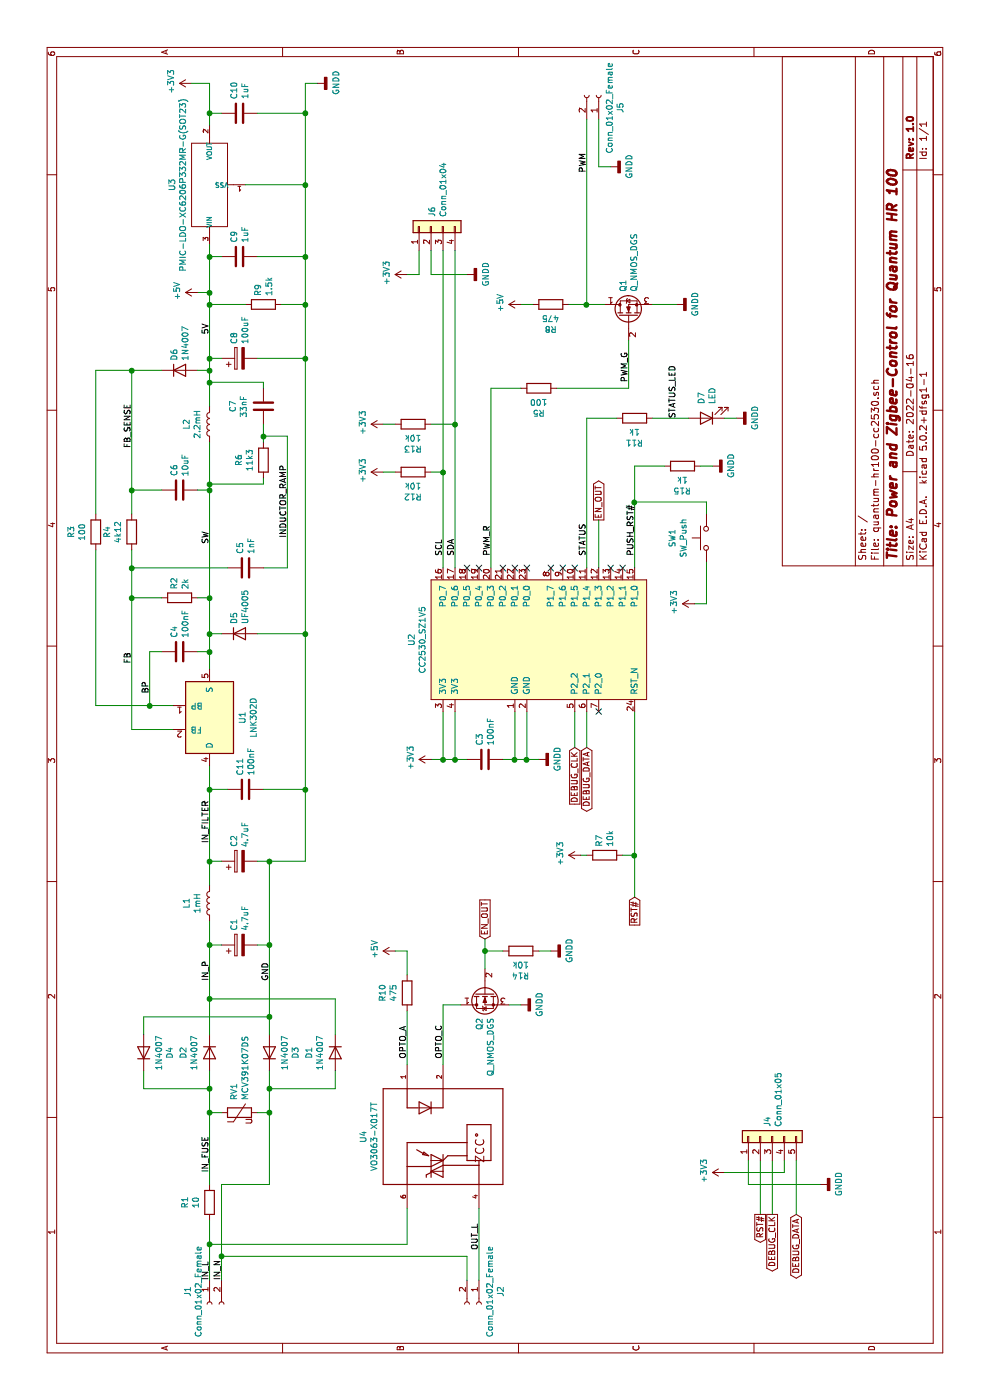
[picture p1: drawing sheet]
EESchema Schematic File Version 4
LIBS:quantum-hr100-cc2530-cache
EELAYER 26 0
EELAYER END
$Descr A4 11693 8268
encoding utf-8
Sheet 1 1
Title "Power and Zigbee-Control for Quantum HR 100"
Date "2022-04-16"
Rev "1.0"
Comp ""
Comment1 ""
Comment2 ""
Comment3 ""
Comment4 ""
$EndDescr
$Comp
L Connector:Conn_01x02_Female J1
U 1 1
P 800 1750
F 0 "J1" H 694 1935 50  0000 C CNN
F 1 "Conn_01x02_Female" H 694 1844 50  0000 C CNN
F 2 "library:P-250-202" H 800 1750 50  0001 C CNN
F 3 "~" H 800 1750 50  0001 C CNN
	1    800  1750
	-1   0    0    -1  
$EndComp
$Comp
L Device:R R1
U 1 1
P 1650 1750
F 0 "R1" V 1443 1750 50  0000 C CNN
F 1 "10" V 1534 1750 50  0000 C CNN
F 2 "Resistor_THT:R_Axial_DIN0414_L11.9mm_D4.5mm_P5.08mm_Vertical" V 1580 1750 50  0001 C CNN
F 3 "~" H 1650 1750 50  0001 C CNN
F 4 "2W" V 1650 1750 50  0001 C CNN "Power"
	1    1650 1750
	0    1    1    0   
$EndComp
$Comp
L Diode:1N4007 D2
U 1 1
P 2900 1750
F 0 "D2" H 2900 1534 50  0000 C CNN
F 1 "1N4007" H 2900 1625 50  0000 C CNN
F 2 "Diode_SMD:D_SMA" H 2900 1575 50  0001 C CNN
F 3 "http://www.vishay.com/docs/88503/1n4001.pdf" H 2900 1750 50  0001 C CNN
	1    2900 1750
	-1   0    0    1   
$EndComp
$Comp
L Device:CP C1
U 1 1
P 3800 2000
F 0 "C1" H 3918 2046 50  0000 L CNN
F 1 "4.7uF" H 3918 1955 50  0000 L CNN
F 2 "Capacitor_THT:CP_Radial_D10.0mm_P5.00mm" H 3838 1850 50  0001 C CNN
F 3 "~" H 3800 2000 50  0001 C CNN
	1    3800 2000
	1    0    0    -1  
$EndComp
Wire Wire Line
	3800 2150 3800 2250
$Comp
L Device:L L1
U 1 1
P 4150 1750
F 0 "L1" V 4340 1750 50  0000 C CNN
F 1 "1mH" V 4249 1750 50  0000 C CNN
F 2 "Inductor_THT:L_Axial_L11.0mm_D4.5mm_P5.08mm_Vertical_Fastron_MECC" H 4150 1750 50  0001 C CNN
F 3 "~" H 4150 1750 50  0001 C CNN
	1    4150 1750
	0    -1   -1   0   
$EndComp
Wire Wire Line
	3800 1750 3800 1850
Wire Wire Line
	1800 1850 1800 2250
$Comp
L Device:CP C2
U 1 1
P 4500 2000
F 0 "C2" H 4618 2046 50  0000 L CNN
F 1 "4.7uF" H 4618 1955 50  0000 L CNN
F 2 "Capacitor_THT:CP_Radial_D10.0mm_P5.00mm" H 4538 1850 50  0001 C CNN
F 3 "~" H 4500 2000 50  0001 C CNN
	1    4500 2000
	1    0    0    -1  
$EndComp
Wire Wire Line
	4500 2150 4500 2250
Wire Wire Line
	4500 1750 4500 1850
Wire Wire Line
	4000 1750 3800 1750
Wire Wire Line
	5300 1750 5100 1750
$Comp
L Device:C C4
U 1 1
P 6250 1500
F 0 "C4" H 6365 1546 50  0000 L CNN
F 1 "100nF" H 6365 1455 50  0000 L CNN
F 2 "Capacitor_SMD:C_1206_3216Metric_Pad1.33x1.80mm_HandSolder" H 6288 1350 50  0001 C CNN
F 3 "~" H 6250 1500 50  0001 C CNN
	1    6250 1500
	1    0    0    -1  
$EndComp
Wire Wire Line
	6250 1650 6250 1750
Wire Wire Line
	6250 1350 6250 1250
Wire Wire Line
	5800 1250 5800 1450
$Comp
L Device:D D5
U 1 1
P 6400 2000
F 0 "D5" V 6354 2079 50  0000 L CNN
F 1 "UF4005" V 6445 2079 50  0000 L CNN
F 2 "Diode_SMD:D_SMA" H 6400 2000 50  0001 C CNN
F 3 "~" H 6400 2000 50  0001 C CNN
	1    6400 2000
	0    1    1    0   
$EndComp
Wire Wire Line
	6400 1750 6400 1850
$Comp
L Device:L L2
U 1 1
P 8150 1750
F 0 "L2" V 8340 1750 50  0000 C CNN
F 1 "2.2mH" V 8249 1750 50  0000 C CNN
F 2 "Inductor_THT:L_Radial_D9.5mm_P5.00mm_Fastron_07HVP" H 8150 1750 50  0001 C CNN
F 3 "~" H 8150 1750 50  0001 C CNN
	1    8150 1750
	0    -1   -1   0   
$EndComp
$Comp
L Device:R R2
U 1 1
P 6700 1500
F 0 "R2" H 6770 1546 50  0000 L CNN
F 1 "2k" H 6770 1455 50  0000 L CNN
F 2 "Resistor_SMD:R_1206_3216Metric_Pad1.30x1.75mm_HandSolder" V 6630 1500 50  0001 C CNN
F 3 "~" H 6700 1500 50  0001 C CNN
	1    6700 1500
	1    0    0    -1  
$EndComp
$Comp
L Device:R R4
U 1 1
P 7250 1100
F 0 "R4" V 7043 1100 50  0000 C CNN
F 1 "4k12" V 7134 1100 50  0000 C CNN
F 2 "Resistor_SMD:R_0603_1608Metric_Pad1.05x0.95mm_HandSolder" V 7180 1100 50  0001 C CNN
F 3 "~" H 7250 1100 50  0001 C CNN
	1    7250 1100
	0    1    1    0   
$EndComp
$Comp
L Device:C C6
U 1 1
P 7600 1500
F 0 "C6" H 7715 1546 50  0000 L CNN
F 1 "10uF" H 7715 1455 50  0000 L CNN
F 2 "Capacitor_SMD:C_1206_3216Metric_Pad1.33x1.80mm_HandSolder" H 7638 1350 50  0001 C CNN
F 3 "~" H 7600 1500 50  0001 C CNN
	1    7600 1500
	1    0    0    -1  
$EndComp
Wire Wire Line
	5600 1450 5600 1100
Wire Wire Line
	5600 1100 6700 1100
Wire Wire Line
	6700 1350 6700 1100
Wire Wire Line
	6700 1650 6700 1750
Wire Wire Line
	7600 1100 7600 1350
Wire Wire Line
	7400 1100 7600 1100
Wire Wire Line
	7600 1650 7600 1750
Connection ~ 6250 1750
Wire Wire Line
	6250 1750 6400 1750
$Comp
L Diode:1N4007 D6
U 1 1
P 8600 1500
F 0 "D6" V 8554 1579 50  0000 L CNN
F 1 "1N4007" V 8645 1579 50  0000 L CNN
F 2 "Diode_SMD:D_SMA" H 8600 1325 50  0001 C CNN
F 3 "http://www.vishay.com/docs/88503/1n4001.pdf" H 8600 1500 50  0001 C CNN
	1    8600 1500
	0    1    1    0   
$EndComp
Wire Wire Line
	8600 1650 8600 1750
Wire Wire Line
	8600 1100 7600 1100
Connection ~ 7600 1100
$Comp
L Device:CP C8
U 1 1
P 8700 2000
F 0 "C8" H 8818 2046 50  0000 L CNN
F 1 "100uF" H 8818 1955 50  0000 L CNN
F 2 "Capacitor_THT:CP_Radial_D5.0mm_P2.00mm" H 8738 1850 50  0001 C CNN
F 3 "~" H 8700 2000 50  0001 C CNN
	1    8700 2000
	1    0    0    -1  
$EndComp
Connection ~ 8700 2550
Wire Wire Line
	8700 1850 8700 1750
$Comp
L Device:R R7
U 1 1
P 4550 5050
F 0 "R7" H 4620 5096 50  0000 L CNN
F 1 "10k" H 4620 5005 50  0000 L CNN
F 2 "Resistor_SMD:R_0603_1608Metric_Pad1.05x0.95mm_HandSolder" V 4480 5050 50  0001 C CNN
F 3 "~" H 4550 5050 50  0001 C CNN
	1    4550 5050
	1    0    0    -1  
$EndComp
Wire Wire Line
	8700 1750 9150 1750
Connection ~ 8700 1750
Text Label 1000 1750 0    50   ~ 0
IN_L
Text Label 1900 1750 0    50   ~ 0
IN_FUSE
Text Label 3500 1750 0    50   ~ 0
IN_P
Text Label 3500 2250 0    50   ~ 0
GND
Text Label 4650 1750 0    50   ~ 0
IN_FILTER
Text Label 6150 1100 0    50   ~ 0
FB
Text Label 5900 1250 0    50   ~ 0
BP
Text Label 7150 1750 0    50   ~ 0
SW
Text Label 7950 1100 0    50   ~ 0
FB_SENSE
Text Label 8900 1750 0    50   ~ 0
5V
$Comp
L quantum-hr100-cc2530-rescue:PMIC-LDO-XC6206P332MR-G(SOT23)-PMIC-LDO-XC6206P332MR-G_SOT23_ U3
U 1 1
P 10150 1750
F 0 "U3" H 10150 2065 50  0000 C CNN
F 1 "PMIC-LDO-XC6206P332MR-G(SOT23)" H 10150 1974 50  0000 C CNN
F 2 "Package_TO_SOT_SMD:SOT-23" H 10150 1750 50  0001 L BNN
F 3 "" H 10150 1750 50  0001 L BNN
F 4 "XC6206P332MR-G-SOT23" H 10150 1750 50  0001 L BNN "VALUE"
F 5 "XC6206P332MR-G" H 10150 1750 50  0001 L BNN "MPN"
	1    10150 1750
	1    0    0    -1  
$EndComp
$Comp
L Device:C C9
U 1 1
P 9550 2000
F 0 "C9" H 9665 2046 50  0000 L CNN
F 1 "1uF" H 9665 1955 50  0000 L CNN
F 2 "Capacitor_SMD:C_0603_1608Metric" H 9588 1850 50  0001 C CNN
F 3 "~" H 9550 2000 50  0001 C CNN
	1    9550 2000
	1    0    0    -1  
$EndComp
$Comp
L Device:C C10
U 1 1
P 10750 2000
F 0 "C10" H 10865 2046 50  0000 L CNN
F 1 "1uF" H 10865 1955 50  0000 L CNN
F 2 "Capacitor_SMD:C_0603_1608Metric" H 10788 1850 50  0001 C CNN
F 3 "~" H 10750 2000 50  0001 C CNN
	1    10750 2000
	1    0    0    -1  
$EndComp
Wire Wire Line
	9650 1750 9550 1750
Wire Wire Line
	9550 1850 9550 1750
Connection ~ 9550 1750
Wire Wire Line
	9550 1750 9250 1750
Wire Wire Line
	10750 2550 10150 2550
Connection ~ 9550 2550
Connection ~ 10150 2550
Wire Wire Line
	10150 2550 9550 2550
Wire Wire Line
	10650 1750 10750 1750
Wire Wire Line
	10750 1750 10750 1850
$Comp
L Connector:Conn_01x02_Female J5
U 1 1
P 10900 5000
F 0 "J5" H 10794 5185 50  0000 C CNN
F 1 "Conn_01x02_Female" H 10794 5094 50  0000 C CNN
F 2 "library:P-250-202" H 10900 5000 50  0001 C CNN
F 3 "~" H 10900 5000 50  0001 C CNN
	1    10900 5000
	1    0    0    1   
$EndComp
$Comp
L Connector:Conn_01x02_Female J2
U 1 1
P 800 4000
F 0 "J2" H 694 4185 50  0000 C CNN
F 1 "Conn_01x02_Female" H 694 4094 50  0000 C CNN
F 2 "library:P-250-202" H 800 4000 50  0001 C CNN
F 3 "~" H 800 4000 50  0001 C CNN
	1    800  4000
	-1   0    0    1   
$EndComp
Wire Wire Line
	1000 1850 1200 1850
$Comp
L Diode:1N4007 D1
U 1 1
P 2900 2800
F 0 "D1" H 2900 2584 50  0000 C CNN
F 1 "1N4007" H 2900 2675 50  0000 C CNN
F 2 "Diode_SMD:D_SMA" H 2900 2625 50  0001 C CNN
F 3 "http://www.vishay.com/docs/88503/1n4001.pdf" H 2900 2800 50  0001 C CNN
	1    2900 2800
	-1   0    0    1   
$EndComp
Wire Wire Line
	2750 1200 2600 1200
Connection ~ 2600 1750
Wire Wire Line
	2600 1750 2750 1750
Wire Wire Line
	3050 1200 3200 1200
$Comp
L Diode:1N4007 D4
U 1 1
P 2900 1200
F 0 "D4" H 2900 984 50  0000 C CNN
F 1 "1N4007" H 2900 1075 50  0000 C CNN
F 2 "Diode_SMD:D_SMA" H 2900 1025 50  0001 C CNN
F 3 "http://www.vishay.com/docs/88503/1n4001.pdf" H 2900 1200 50  0001 C CNN
	1    2900 1200
	1    0    0    -1  
$EndComp
$Comp
L Diode:1N4007 D3
U 1 1
P 2900 2250
F 0 "D3" H 2900 2034 50  0000 C CNN
F 1 "1N4007" H 2900 2125 50  0000 C CNN
F 2 "Diode_SMD:D_SMA" H 2900 2075 50  0001 C CNN
F 3 "http://www.vishay.com/docs/88503/1n4001.pdf" H 2900 2250 50  0001 C CNN
	1    2900 2250
	1    0    0    -1  
$EndComp
Wire Wire Line
	3050 2250 3200 2250
Wire Wire Line
	3050 1750 3350 1750
Wire Wire Line
	2750 2800 2600 2800
Connection ~ 2600 2250
Wire Wire Line
	2600 2250 2750 2250
Wire Wire Line
	3050 2800 3350 2800
Connection ~ 3200 2250
Connection ~ 3350 1750
Wire Wire Line
	1800 2250 2400 2250
$Comp
L Device:Varistor RV1
U 1 1
P 2400 2000
F 0 "RV1" H 2503 2046 50  0000 L CNN
F 1 "MCV391K07DS" H 2503 1955 50  0000 L CNN
F 2 "Varistor:RV_Disc_D9mm_W5.7mm_P5mm" V 2330 2000 50  0001 C CNN
F 3 "~" H 2400 2000 50  0001 C CNN
	1    2400 2000
	1    0    0    -1  
$EndComp
Wire Wire Line
	2400 1750 2400 1850
Connection ~ 2400 1750
Wire Wire Line
	2400 2150 2400 2250
Connection ~ 2400 2250
Wire Wire Line
	2400 2250 2600 2250
Wire Wire Line
	6100 1750 6250 1750
Connection ~ 3800 1750
Wire Wire Line
	3200 2250 3800 2250
Wire Wire Line
	3350 1750 3800 1750
$Comp
L Device:C C3
U 1 1
P 5350 4050
F 0 "C3" H 5465 4096 50  0000 L CNN
F 1 "100nF" H 5465 4005 50  0000 L CNN
F 2 "Capacitor_SMD:C_0603_1608Metric" H 5388 3900 50  0001 C CNN
F 3 "~" H 5350 4050 50  0001 C CNN
	1    5350 4050
	1    0    0    -1  
$EndComp
Wire Wire Line
	5350 4200 5350 4300
Wire Wire Line
	5750 3800 5350 3800
Wire Wire Line
	5350 3800 5350 3900
Wire Wire Line
	5750 3700 5350 3700
Wire Wire Line
	5350 3700 5350 3800
Connection ~ 5350 3800
Wire Wire Line
	5350 3700 5350 3600
Connection ~ 5350 3700
Wire Wire Line
	5750 4300 5350 4300
Wire Wire Line
	5750 4400 5350 4400
Wire Wire Line
	5350 4400 5350 4300
Connection ~ 5350 4300
$Comp
L power:GNDD #PWR04
U 1 1
P 5350 4500
F 0 "#PWR04" H 5350 4250 50  0001 C CNN
F 1 "GNDD" H 5354 4345 50  0000 C CNN
F 2 "" H 5350 4500 50  0001 C CNN
F 3 "" H 5350 4500 50  0001 C CNN
	1    5350 4500
	1    0    0    -1  
$EndComp
Wire Wire Line
	5350 4500 5350 4400
Connection ~ 5350 4400
Wire Wire Line
	9250 1650 9250 1750
Wire Wire Line
	11000 1750 10750 1750
Connection ~ 10750 1750
$Comp
L power:+3V3 #PWR03
U 1 1
P 5350 3600
F 0 "#PWR03" H 5350 3450 50  0001 C CNN
F 1 "+3V3" H 5365 3773 50  0000 C CNN
F 2 "" H 5350 3600 50  0001 C CNN
F 3 "" H 5350 3600 50  0001 C CNN
	1    5350 3600
	1    0    0    -1  
$EndComp
Text GLabel 5450 4800 0    50   Input ~ 0
DEBUG_CLK
Text GLabel 5450 4900 0    50   BiDi ~ 0
DEBUG_DATA
Text GLabel 4200 5300 0    50   Input ~ 0
RST#
Wire Wire Line
	5750 4800 5450 4800
Wire Wire Line
	5750 4900 5450 4900
$Comp
L power:+3V3 #PWR02
U 1 1
P 1900 6050
F 0 "#PWR02" H 1900 5900 50  0001 C CNN
F 1 "+3V3" H 1915 6223 50  0000 C CNN
F 2 "" H 1900 6050 50  0001 C CNN
F 3 "" H 1900 6050 50  0001 C CNN
	1    1900 6050
	1    0    0    -1  
$EndComp
$Comp
L power:GNDD #PWR01
U 1 1
P 1800 6850
F 0 "#PWR01" H 1800 6600 50  0001 C CNN
F 1 "GNDD" H 1804 6695 50  0000 C CNN
F 2 "" H 1800 6850 50  0001 C CNN
F 3 "" H 1800 6850 50  0001 C CNN
	1    1800 6850
	1    0    0    -1  
$EndComp
Text GLabel 1550 6450 0    50   Output ~ 0
DEBUG_CLK
Wire Wire Line
	2000 6450 1550 6450
Text GLabel 1550 6650 0    50   BiDi ~ 0
DEBUG_DATA
$Comp
L Connector_Generic:Conn_01x04 J6
U 1 1
P 9800 3600
F 0 "J6" H 9880 3592 50  0000 L CNN
F 1 "Conn_01x04" H 9880 3501 50  0000 L CNN
F 2 "Connector_Molex:Molex_PicoBlade_53047-0410_1x04_P1.25mm_Vertical" H 9800 3600 50  0001 C CNN
F 3 "~" H 9800 3600 50  0001 C CNN
	1    9800 3600
	1    0    0    -1  
$EndComp
$Comp
L power:+3V3 #PWR06
U 1 1
P 9400 3400
F 0 "#PWR06" H 9400 3250 50  0001 C CNN
F 1 "+3V3" H 9415 3573 50  0000 C CNN
F 2 "" H 9400 3400 50  0001 C CNN
F 3 "" H 9400 3400 50  0001 C CNN
	1    9400 3400
	1    0    0    -1  
$EndComp
Wire Wire Line
	9400 3500 9400 3400
$Comp
L power:GNDD #PWR07
U 1 1
P 9400 3900
F 0 "#PWR07" H 9400 3650 50  0001 C CNN
F 1 "GNDD" H 9404 3745 50  0000 C CNN
F 2 "" H 9400 3900 50  0001 C CNN
F 3 "" H 9400 3900 50  0001 C CNN
	1    9400 3900
	1    0    0    -1  
$EndComp
Wire Wire Line
	9400 3500 9600 3500
Wire Wire Line
	9600 3600 9400 3600
Wire Wire Line
	9400 3600 9400 3900
Wire Wire Line
	3800 2250 4500 2250
Connection ~ 4500 1750
Wire Wire Line
	4300 1750 4500 1750
Connection ~ 3800 2250
Wire Wire Line
	4500 2550 5100 2550
$Comp
L Device:R R3
U 1 1
P 7250 800
F 0 "R3" V 7043 800 50  0000 C CNN
F 1 "100" V 7134 800 50  0000 C CNN
F 2 "Resistor_SMD:R_0603_1608Metric_Pad1.05x0.95mm_HandSolder" V 7180 800 50  0001 C CNN
F 3 "~" H 7250 800 50  0001 C CNN
	1    7250 800 
	0    1    1    0   
$EndComp
Wire Wire Line
	5800 800  5800 1250
Connection ~ 5800 1250
Wire Wire Line
	5800 1250 6250 1250
Wire Wire Line
	7400 800  8600 800 
Connection ~ 6400 1750
Wire Wire Line
	6400 1750 6700 1750
Wire Wire Line
	6400 2550 8700 2550
$Comp
L Device:R R6
U 1 1
P 7850 2200
F 0 "R6" V 7643 2200 50  0000 C CNN
F 1 "11k3" V 7734 2200 50  0000 C CNN
F 2 "Resistor_SMD:R_1206_3216Metric_Pad1.30x1.75mm_HandSolder" V 7780 2200 50  0001 C CNN
F 3 "~" H 7850 2200 50  0001 C CNN
	1    7850 2200
	0    1    1    0   
$EndComp
$Comp
L Device:C C7
U 1 1
P 8300 2200
F 0 "C7" V 8552 2200 50  0000 C CNN
F 1 "33nF" V 8461 2200 50  0000 C CNN
F 2 "Capacitor_SMD:C_0603_1608Metric_Pad1.05x0.95mm_HandSolder" H 8338 2050 50  0001 C CNN
F 3 "~" H 8300 2200 50  0001 C CNN
	1    8300 2200
	0    -1   -1   0   
$EndComp
Connection ~ 6400 2550
Connection ~ 4500 2250
Wire Wire Line
	4500 2250 4500 2550
Wire Wire Line
	6400 2150 6400 2550
Wire Wire Line
	8700 2150 8700 2550
Wire Wire Line
	9550 2150 9550 2550
Wire Wire Line
	10150 2050 10150 2550
Wire Wire Line
	10750 2150 10750 2550
Connection ~ 8600 1100
Wire Wire Line
	8600 800  8600 1100
Wire Wire Line
	8600 1350 8600 1100
Connection ~ 6700 1750
Connection ~ 7600 1750
Wire Wire Line
	8600 1750 8700 1750
Wire Wire Line
	6700 1750 7600 1750
Wire Wire Line
	6700 1100 6950 1100
Connection ~ 6700 1100
Wire Wire Line
	5800 800  7100 800 
Wire Wire Line
	8600 1750 8500 1750
Connection ~ 8600 1750
Wire Wire Line
	7600 1750 7650 1750
Wire Wire Line
	8500 1750 8500 2200
Wire Wire Line
	8500 2200 8450 2200
Connection ~ 8500 1750
Wire Wire Line
	8500 1750 8300 1750
Wire Wire Line
	7650 1750 7650 2200
Wire Wire Line
	7650 2200 7700 2200
Connection ~ 7650 1750
Wire Wire Line
	7650 1750 8000 1750
Wire Wire Line
	8000 2200 8050 2200
Wire Wire Line
	8050 2200 8050 2400
Wire Wire Line
	8050 2400 6950 2400
Wire Wire Line
	6950 2400 6950 2200
Connection ~ 8050 2200
Wire Wire Line
	8050 2200 8150 2200
$Comp
L Device:C C5
U 1 1
P 6950 2050
F 0 "C5" H 7065 2096 50  0000 L CNN
F 1 "1nF" H 7065 2005 50  0000 L CNN
F 2 "Capacitor_SMD:C_0603_1608Metric_Pad1.05x0.95mm_HandSolder" H 6988 1900 50  0001 C CNN
F 3 "~" H 6950 2050 50  0001 C CNN
	1    6950 2050
	1    0    0    -1  
$EndComp
Wire Wire Line
	6950 1100 6950 1900
Connection ~ 6950 1100
Wire Wire Line
	6950 1100 7100 1100
$Comp
L Device:R R5
U 1 1
P 8450 4500
F 0 "R5" V 8243 4500 50  0000 C CNN
F 1 "100" V 8334 4500 50  0000 C CNN
F 2 "Resistor_SMD:R_1206_3216Metric_Pad1.30x1.75mm_HandSolder" V 8380 4500 50  0001 C CNN
F 3 "~" H 8450 4500 50  0001 C CNN
	1    8450 4500
	1    0    0    -1  
$EndComp
Text Label 7050 4100 0    50   ~ 0
PWM_R
Text Label 10250 4900 0    50   ~ 0
PWM
$Comp
L power:GNDD #PWR09
U 1 1
P 11000 2650
F 0 "#PWR09" H 11000 2400 50  0001 C CNN
F 1 "GNDD" H 11004 2495 50  0000 C CNN
F 2 "" H 11000 2650 50  0001 C CNN
F 3 "" H 11000 2650 50  0001 C CNN
	1    11000 2650
	1    0    0    -1  
$EndComp
Wire Wire Line
	11000 2650 11000 2550
Wire Wire Line
	11000 2550 10750 2550
Connection ~ 10750 2550
$Comp
L power:GNDD #PWR05
U 1 1
P 10300 5100
F 0 "#PWR05" H 10300 4850 50  0001 C CNN
F 1 "GNDD" H 10304 4945 50  0000 C CNN
F 2 "" H 10300 5100 50  0001 C CNN
F 3 "" H 10300 5100 50  0001 C CNN
	1    10300 5100
	1    0    0    -1  
$EndComp
Wire Wire Line
	10300 5000 10300 5100
Wire Wire Line
	6950 3700 7750 3700
Wire Wire Line
	6950 3800 8150 3800
Text Label 7050 3700 0    50   ~ 0
SCL
Text Label 7050 3800 0    50   ~ 0
SDA
NoConn ~ 6950 3900
NoConn ~ 6950 4000
NoConn ~ 6950 4200
NoConn ~ 6950 4300
NoConn ~ 6950 4400
NoConn ~ 6950 4700
NoConn ~ 6950 5100
NoConn ~ 6950 5200
$Comp
L Regulator_Switching:LNK302D U1
U 1 1
P 5700 1750
F 0 "U1" H 5700 1476 50  0000 C CNN
F 1 "LNK302D" H 5700 1385 50  0000 C CNN
F 2 "library:PowerIntegrations_SMD-8B" H 5700 1750 50  0001 C CIN
F 3 "http://www.powerint.com/sites/default/files/product-docs/lnk302_304-306.pdf" H 5700 1750 50  0001 C CNN
	1    5700 1750
	1    0    0    -1  
$EndComp
Wire Wire Line
	3200 1200 3200 2250
Wire Wire Line
	2600 1200 2600 1750
Wire Wire Line
	3350 1750 3350 2800
Wire Wire Line
	2600 2250 2600 2800
$Comp
L Device:C C11
U 1 1
P 5100 2050
F 0 "C11" H 5215 2096 50  0000 L CNN
F 1 "100nF" H 5215 2005 50  0000 L CNN
F 2 "Capacitor_SMD:C_1210_3225Metric_Pad1.33x2.70mm_HandSolder" H 5138 1900 50  0001 C CNN
F 3 "~" H 5100 2050 50  0001 C CNN
	1    5100 2050
	1    0    0    -1  
$EndComp
Wire Wire Line
	5100 1750 5100 1900
Connection ~ 5100 1750
Wire Wire Line
	5100 1750 4500 1750
Wire Wire Line
	5100 2200 5100 2550
Connection ~ 5100 2550
Wire Wire Line
	5100 2550 6400 2550
Wire Wire Line
	10300 5000 10700 5000
Wire Wire Line
	2000 6350 1550 6350
NoConn ~ 5750 5000
$Comp
L Device:Q_NMOS_DGS Q1
U 1 1
P 9050 5250
F 0 "Q1" H 9255 5296 50  0000 L CNN
F 1 "Q_NMOS_DGS" H 9255 5205 50  0000 L CNN
F 2 "Package_TO_SOT_SMD:SOT-23" H 9250 5350 50  0001 C CNN
F 3 "~" H 9050 5250 50  0001 C CNN
	1    9050 5250
	1    0    0    -1  
$EndComp
$Comp
L Device:R R8
U 1 1
P 9150 4600
F 0 "R8" V 8943 4600 50  0000 C CNN
F 1 "475" V 9034 4600 50  0000 C CNN
F 2 "Resistor_SMD:R_0603_1608Metric_Pad0.98x0.95mm_HandSolder" V 9080 4600 50  0001 C CNN
F 3 "~" H 9150 4600 50  0001 C CNN
	1    9150 4600
	1    0    0    -1  
$EndComp
Wire Wire Line
	8450 4100 8450 4350
Text Label 8500 5250 0    50   ~ 0
PWM_G
Wire Wire Line
	8450 5250 8850 5250
$Comp
L power:GNDD #PWR010
U 1 1
P 9150 5650
F 0 "#PWR010" H 9150 5400 50  0001 C CNN
F 1 "GNDD" H 9154 5495 50  0000 C CNN
F 2 "" H 9150 5650 50  0001 C CNN
F 3 "" H 9150 5650 50  0001 C CNN
	1    9150 5650
	1    0    0    -1  
$EndComp
Wire Wire Line
	9150 5450 9150 5650
Connection ~ 9250 1750
Connection ~ 9150 1750
Wire Wire Line
	9150 1750 9250 1750
$Comp
L power:+5V #PWR011
U 1 1
P 9250 1650
F 0 "#PWR011" H 9250 1500 50  0001 C CNN
F 1 "+5V" H 9265 1823 50  0000 C CNN
F 2 "" H 9250 1650 50  0001 C CNN
F 3 "" H 9250 1650 50  0001 C CNN
	1    9250 1650
	1    0    0    -1  
$EndComp
Wire Wire Line
	9150 4350 9150 4450
$Comp
L power:+5V #PWR08
U 1 1
P 9150 4350
F 0 "#PWR08" H 9150 4200 50  0001 C CNN
F 1 "+5V" H 9165 4523 50  0000 C CNN
F 2 "" H 9150 4350 50  0001 C CNN
F 3 "" H 9150 4350 50  0001 C CNN
	1    9150 4350
	1    0    0    -1  
$EndComp
Wire Wire Line
	9150 4750 9150 4900
Wire Wire Line
	9150 4900 10700 4900
Connection ~ 9150 4900
Wire Wire Line
	9150 4900 9150 5050
Wire Wire Line
	8450 4650 8450 5250
Text GLabel 1550 6350 0    50   Output ~ 0
RST#
Wire Wire Line
	8700 2550 9150 2550
Wire Wire Line
	4200 5300 4550 5300
Wire Wire Line
	4550 5200 4550 5300
Connection ~ 4550 5300
Wire Wire Line
	4550 4900 4550 4850
$Comp
L power:+3V3 #PWR0101
U 1 1
P 4550 4850
F 0 "#PWR0101" H 4550 4700 50  0001 C CNN
F 1 "+3V3" H 4565 5023 50  0000 C CNN
F 2 "" H 4550 4850 50  0001 C CNN
F 3 "" H 4550 4850 50  0001 C CNN
	1    4550 4850
	1    0    0    -1  
$EndComp
Wire Wire Line
	4550 5300 5750 5300
$Comp
L power:+3V3 #PWR012
U 1 1
P 11000 1600
F 0 "#PWR012" H 11000 1450 50  0001 C CNN
F 1 "+3V3" H 11015 1773 50  0000 C CNN
F 2 "" H 11000 1600 50  0001 C CNN
F 3 "" H 11000 1600 50  0001 C CNN
	1    11000 1600
	1    0    0    -1  
$EndComp
Wire Wire Line
	11000 1600 11000 1750
$Comp
L Device:R R9
U 1 1
P 9150 2200
F 0 "R9" H 9220 2246 50  0000 L CNN
F 1 "1.5k" H 9220 2155 50  0000 L CNN
F 2 "Resistor_SMD:R_0603_1608Metric_Pad0.98x0.95mm_HandSolder" V 9080 2200 50  0001 C CNN
F 3 "~" H 9150 2200 50  0001 C CNN
	1    9150 2200
	1    0    0    -1  
$EndComp
Wire Wire Line
	9150 1750 9150 2050
Wire Wire Line
	9150 2350 9150 2550
Connection ~ 9150 2550
Wire Wire Line
	9150 2550 9550 2550
$Comp
L VO3063-X017T:VO3063-X017T U4
U 1 1
P 2200 3700
F 0 "U4" H 2200 4367 50  0000 C CNN
F 1 "VO3063-X017T" H 2200 4276 50  0000 C CNN
F 2 "library:SOIC254P1030X460-6N" H 2200 3700 50  0001 L BNN
F 3 "" H 2200 3700 50  0001 L BNN
F 4 "Vishay" H 2200 3700 50  0001 L BNN "MANUFACTURER"
	1    2200 3700
	-1   0    0    -1  
$EndComp
Wire Wire Line
	1200 3900 1200 1850
Connection ~ 1200 1850
Text Label 1000 1850 0    50   ~ 0
IN_N
Wire Wire Line
	1200 1850 1800 1850
Connection ~ 1300 1750
Wire Wire Line
	1300 1750 1500 1750
Wire Wire Line
	3750 3300 3750 3400
$Comp
L power:+5V #PWR014
U 1 1
P 3750 3300
F 0 "#PWR014" H 3750 3150 50  0001 C CNN
F 1 "+5V" H 3765 3473 50  0000 C CNN
F 2 "" H 3750 3300 50  0001 C CNN
F 3 "" H 3750 3300 50  0001 C CNN
	1    3750 3300
	1    0    0    -1  
$EndComp
$Comp
L Device:R R10
U 1 1
P 3400 3400
F 0 "R10" V 3193 3400 50  0000 C CNN
F 1 "475" V 3284 3400 50  0000 C CNN
F 2 "Resistor_SMD:R_0603_1608Metric_Pad0.98x0.95mm_HandSolder" V 3330 3400 50  0001 C CNN
F 3 "~" H 3400 3400 50  0001 C CNN
	1    3400 3400
	0    1    1    0   
$EndComp
Wire Wire Line
	3550 3400 3750 3400
Wire Wire Line
	3250 3400 2800 3400
Text Label 2850 3400 0    50   ~ 0
OPTO_A
$Comp
L Device:Q_NMOS_DGS Q2
U 1 1
P 3400 4050
F 0 "Q2" H 3605 4096 50  0000 L CNN
F 1 "Q_NMOS_DGS" H 3605 4005 50  0000 L CNN
F 2 "Package_TO_SOT_SMD:SOT-23" H 3600 4150 50  0001 C CNN
F 3 "~" H 3400 4050 50  0001 C CNN
	1    3400 4050
	-1   0    0    -1  
$EndComp
Wire Wire Line
	1600 3400 1300 3400
Text Label 1250 4000 0    50   ~ 0
OUT_L
$Comp
L power:GNDD #PWR013
U 1 1
P 3300 4350
F 0 "#PWR013" H 3300 4100 50  0001 C CNN
F 1 "GNDD" H 3304 4195 50  0000 C CNN
F 2 "" H 3300 4350 50  0001 C CNN
F 3 "" H 3300 4350 50  0001 C CNN
	1    3300 4350
	1    0    0    -1  
$EndComp
Wire Wire Line
	3300 4250 3300 4350
Wire Wire Line
	3300 3850 3300 3700
Wire Wire Line
	3300 3700 2800 3700
Text Label 2850 3700 0    50   ~ 0
OPTO_C
Wire Wire Line
	1300 1750 1300 3400
Wire Wire Line
	1000 1750 1300 1750
Wire Wire Line
	1000 3900 1200 3900
Wire Wire Line
	1000 4000 1600 4000
Text GLabel 3850 4050 2    50   Input ~ 0
EN_OUT
Wire Wire Line
	3600 4050 3750 4050
Wire Wire Line
	6950 4100 8450 4100
$Comp
L Switch:SW_Push SW1
U 1 1
P 7200 5900
F 0 "SW1" H 7200 6185 50  0000 C CNN
F 1 "SW_Push" H 7200 6094 50  0000 C CNN
F 2 "Button_Switch_THT:SW_PUSH_6mm_H13mm" H 7200 6100 50  0001 C CNN
F 3 "~" H 7200 6100 50  0001 C CNN
	1    7200 5900
	1    0    0    -1  
$EndComp
Wire Wire Line
	6950 5300 7500 5300
Wire Wire Line
	7500 5900 7400 5900
Wire Wire Line
	7000 5900 6650 5900
Wire Wire Line
	6650 5900 6650 5800
$Comp
L power:+3V3 #PWR015
U 1 1
P 6650 5800
F 0 "#PWR015" H 6650 5650 50  0001 C CNN
F 1 "+3V3" H 6665 5973 50  0000 C CNN
F 2 "" H 6650 5800 50  0001 C CNN
F 3 "" H 6650 5800 50  0001 C CNN
	1    6650 5800
	1    0    0    -1  
$EndComp
Text Label 7050 5300 0    50   ~ 0
PUSH_RST#
$Comp
L Device:LED D7
U 1 1
P 8200 5900
F 0 "D7" V 8238 5782 50  0000 R CNN
F 1 "LED" V 8147 5782 50  0000 R CNN
F 2 "LED_SMD:LED_0603_1608Metric_Pad1.05x0.95mm_HandSolder" H 8200 5900 50  0001 C CNN
F 3 "~" H 8200 5900 50  0001 C CNN
	1    8200 5900
	0    -1   -1   0   
$EndComp
Wire Wire Line
	7500 5300 7500 5900
$Comp
L Device:R R11
U 1 1
P 8200 5300
F 0 "R11" V 7993 5300 50  0000 C CNN
F 1 "1k" V 8084 5300 50  0000 C CNN
F 2 "Resistor_SMD:R_0603_1608Metric_Pad0.98x0.95mm_HandSolder" V 8130 5300 50  0001 C CNN
F 3 "~" H 8200 5300 50  0001 C CNN
	1    8200 5300
	1    0    0    -1  
$EndComp
Wire Wire Line
	8200 5450 8200 5750
$Comp
L power:GNDD #PWR016
U 1 1
P 8200 6150
F 0 "#PWR016" H 8200 5900 50  0001 C CNN
F 1 "GNDD" H 8204 5995 50  0000 C CNN
F 2 "" H 8200 6150 50  0001 C CNN
F 3 "" H 8200 6150 50  0001 C CNN
	1    8200 6150
	1    0    0    -1  
$EndComp
Wire Wire Line
	8200 6150 8200 6050
Text Label 7050 4900 0    50   ~ 0
STATUS
Text Label 8200 5650 0    50   ~ 0
STATUS_LED
Text GLabel 7350 5000 2    50   Output ~ 0
EN_OUT
NoConn ~ 6950 4600
Wire Wire Line
	6950 5000 7350 5000
$Comp
L Device:R R12
U 1 1
P 7750 3450
F 0 "R12" V 7543 3450 50  0000 C CNN
F 1 "10k" V 7634 3450 50  0000 C CNN
F 2 "Resistor_SMD:R_0603_1608Metric_Pad0.98x0.95mm_HandSolder" V 7680 3450 50  0001 C CNN
F 3 "~" H 7750 3450 50  0001 C CNN
	1    7750 3450
	1    0    0    -1  
$EndComp
$Comp
L Device:R R13
U 1 1
P 8150 3450
F 0 "R13" V 7943 3450 50  0000 C CNN
F 1 "10k" V 8034 3450 50  0000 C CNN
F 2 "Resistor_SMD:R_0603_1608Metric_Pad0.98x0.95mm_HandSolder" V 8080 3450 50  0001 C CNN
F 3 "~" H 8150 3450 50  0001 C CNN
	1    8150 3450
	1    0    0    -1  
$EndComp
$Comp
L power:+3V3 #PWR017
U 1 1
P 7750 3200
F 0 "#PWR017" H 7750 3050 50  0001 C CNN
F 1 "+3V3" H 7765 3373 50  0000 C CNN
F 2 "" H 7750 3200 50  0001 C CNN
F 3 "" H 7750 3200 50  0001 C CNN
	1    7750 3200
	1    0    0    -1  
$EndComp
$Comp
L power:+3V3 #PWR018
U 1 1
P 8150 3200
F 0 "#PWR018" H 8150 3050 50  0001 C CNN
F 1 "+3V3" H 8165 3373 50  0000 C CNN
F 2 "" H 8150 3200 50  0001 C CNN
F 3 "" H 8150 3200 50  0001 C CNN
	1    8150 3200
	1    0    0    -1  
$EndComp
Wire Wire Line
	8150 3200 8150 3300
Wire Wire Line
	7750 3200 7750 3300
Wire Wire Line
	7750 3600 7750 3700
Connection ~ 7750 3700
Wire Wire Line
	7750 3700 9600 3700
Wire Wire Line
	8150 3600 8150 3800
Connection ~ 8150 3800
Wire Wire Line
	8150 3800 9600 3800
Wire Wire Line
	1800 6250 1800 6850
$Comp
L Connector_Generic:Conn_01x05 J4
U 1 1
P 2200 6450
F 0 "J4" H 2280 6492 50  0000 L CNN
F 1 "Conn_01x05" H 2280 6401 50  0000 L CNN
F 2 "Connector_PinHeader_1.27mm:PinHeader_1x05_P1.27mm_Vertical" H 2200 6450 50  0001 C CNN
F 3 "~" H 2200 6450 50  0001 C CNN
	1    2200 6450
	1    0    0    -1  
$EndComp
Wire Wire Line
	2000 6550 1900 6550
Wire Wire Line
	1550 6650 2000 6650
$Comp
L Device:R R14
U 1 1
P 3750 4350
F 0 "R14" V 3543 4350 50  0000 C CNN
F 1 "10k" V 3634 4350 50  0000 C CNN
F 2 "Resistor_SMD:R_0603_1608Metric_Pad0.98x0.95mm_HandSolder" V 3680 4350 50  0001 C CNN
F 3 "~" H 3750 4350 50  0001 C CNN
	1    3750 4350
	1    0    0    -1  
$EndComp
$Comp
L power:GNDD #PWR0102
U 1 1
P 3750 4600
F 0 "#PWR0102" H 3750 4350 50  0001 C CNN
F 1 "GNDD" H 3754 4445 50  0000 C CNN
F 2 "" H 3750 4600 50  0001 C CNN
F 3 "" H 3750 4600 50  0001 C CNN
	1    3750 4600
	1    0    0    -1  
$EndComp
Wire Wire Line
	3750 4500 3750 4600
Wire Wire Line
	3750 4200 3750 4050
Connection ~ 3750 4050
Wire Wire Line
	3750 4050 3850 4050
Text Label 7200 2400 0    50   ~ 0
INDUCTOR_RAMP
Wire Wire Line
	6950 4900 8200 4900
$Comp
L Device:R R15
U 1 1
P 7800 5700
F 0 "R15" V 7593 5700 50  0000 C CNN
F 1 "1k" V 7684 5700 50  0000 C CNN
F 2 "Resistor_SMD:R_0603_1608Metric_Pad0.98x0.95mm_HandSolder" V 7730 5700 50  0001 C CNN
F 3 "~" H 7800 5700 50  0001 C CNN
	1    7800 5700
	1    0    0    -1  
$EndComp
Wire Wire Line
	7500 5300 7800 5300
Wire Wire Line
	7800 5300 7800 5550
Connection ~ 7500 5300
$Comp
L power:GNDD #PWR0103
U 1 1
P 7800 5950
F 0 "#PWR0103" H 7800 5700 50  0001 C CNN
F 1 "GNDD" H 7804 5795 50  0000 C CNN
F 2 "" H 7800 5950 50  0001 C CNN
F 3 "" H 7800 5950 50  0001 C CNN
	1    7800 5950
	1    0    0    -1  
$EndComp
Wire Wire Line
	7800 5950 7800 5850
Wire Wire Line
	8200 4900 8200 5150
NoConn ~ 6950 4800
Wire Wire Line
	1800 6250 2000 6250
Wire Wire Line
	1900 6050 1900 6550
$Comp
L rf-modules:CC2530_SZ1V5 U2
U 1 1
P 6350 5500
F 0 "U2" H 6350 7565 50  0000 C CNN
F 1 "CC2530_SZ1V5" H 6350 7474 50  0000 C CNN
F 2 "library:CC2530_SZ1V5_HOLES" H 6350 5500 50  0001 C CNN
F 3 "https://web.archive.org/web/20220405211605/https://de.aliexpress.com/item/4000748110119.html" H 6350 5500 50  0001 C CNN
	1    6350 5500
	1    0    0    -1  
$EndComp
Wire Wire Line
	2400 1750 2600 1750
Wire Wire Line
	1800 1750 2400 1750
$EndSCHEMATC
